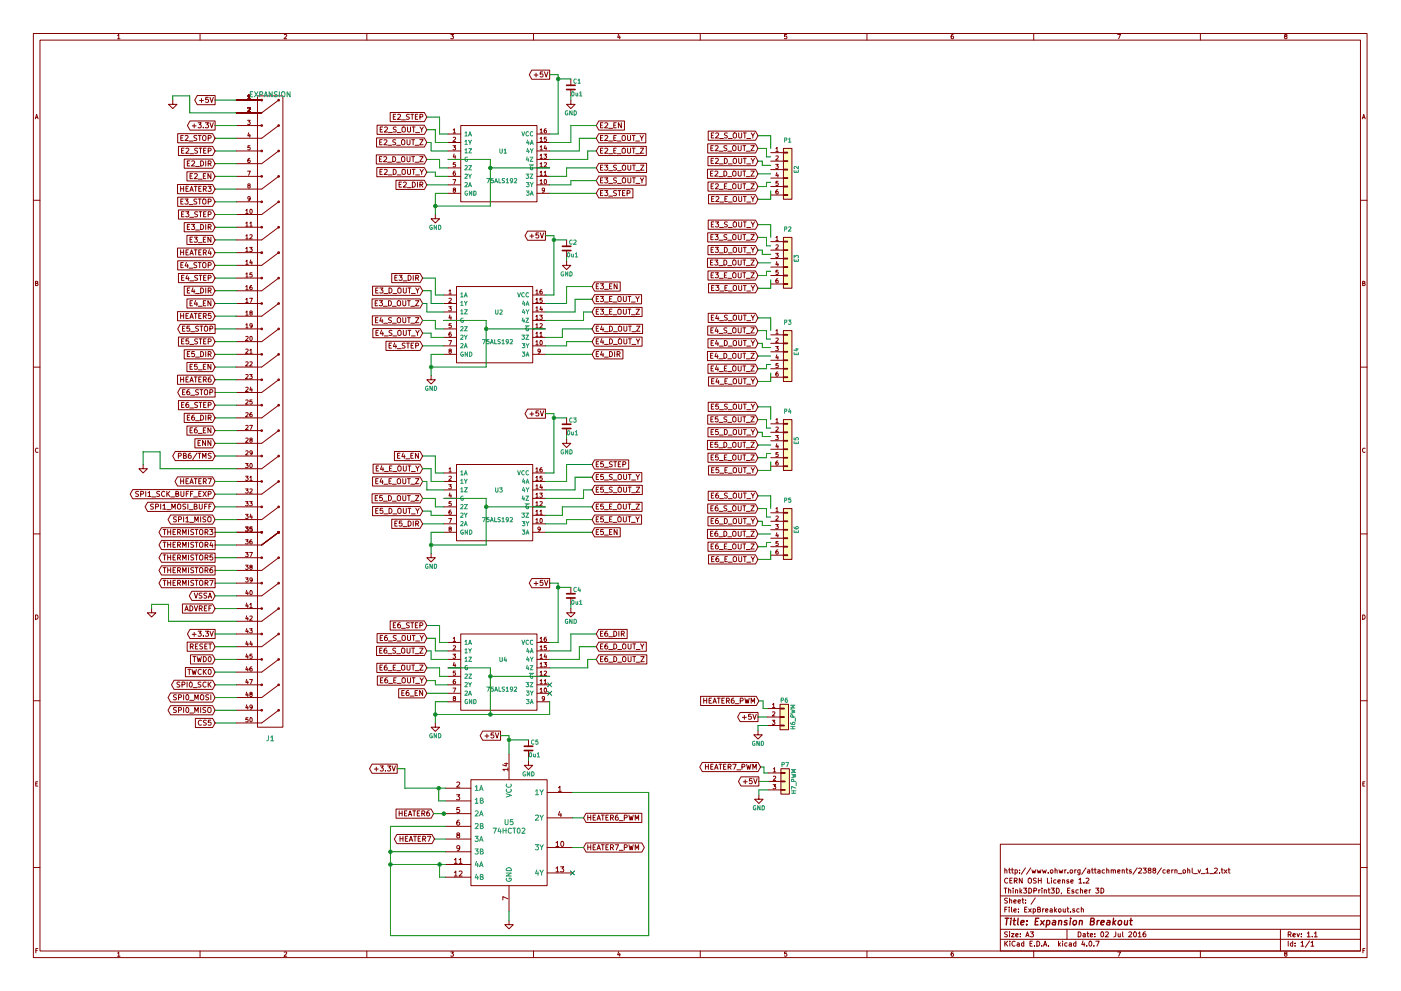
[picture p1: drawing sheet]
EESchema Schematic File Version 2
LIBS:power
LIBS:transistors
LIBS:conn
LIBS:linear
LIBS:regul
LIBS:cmos4000
LIBS:adc-dac
LIBS:memory
LIBS:xilinx
LIBS:microcontrollers
LIBS:dsp
LIBS:microchip
LIBS:analog_switches
LIBS:motorola
LIBS:texas
LIBS:intel
LIBS:audio
LIBS:interface
LIBS:digital-audio
LIBS:philips
LIBS:display
LIBS:cypress
LIBS:siliconi
LIBS:opto
LIBS:atmel
LIBS:contrib
LIBS:valves
LIBS:ExpBreakout
LIBS:ExpBreakout-cache
EELAYER 25 0
EELAYER END
$Descr A3 16535 11693
encoding utf-8
Sheet 1 1
Title "Expansion Breakout"
Date "02 Jul 2016"
Rev "1.1"
Comp "Think3DPrint3D, Escher 3D"
Comment1 "CERN OSH License 1.2"
Comment2 "http://www.ohwr.org/attachments/2388/cern_ohl_v_1_2.txt"
Comment3 ""
Comment4 ""
$EndDescr
Text GLabel 2540 7030 0    60   BiDi ~ 0
VSSA
$Comp
L CONN2X25 J1
U 1 1
P 3190 4780
F 0 "J1" H 3190 850 60  0000 C CNN
F 1 "EXPANSION" H 3190 8450 60  0000 C CNN
F 2 "complib:PIN_ARRAY_25X2" H 3190 4780 60  0001 C CNN
F 3 "" H 3190 4780 60  0001 C CNN
	1    3190 4780
	1    0    0    -1  
$EndComp
Text GLabel 2540 5980 0    60   BiDi ~ 0
SPI1_MOSI_BUFF
Text GLabel 2540 6130 0    60   BiDi ~ 0
SPI1_MISO
Text GLabel 2540 1180 0    60   Output ~ 0
+5V
Text GLabel 2540 8380 0    60   BiDi ~ 0
SPI0_MISO
Text GLabel 2540 8230 0    60   BiDi ~ 0
SPI0_MOSI
Text GLabel 2540 7630 0    60   Input ~ 0
RESET
Text GLabel 2540 7930 0    60   Input ~ 0
TWCK0
Text GLabel 2540 7780 0    60   Input ~ 0
TWD0
Text GLabel 2540 1480 0    60   Output ~ 0
+3.3V
Wire Wire Line
	2540 2080 2790 2080
Wire Wire Line
	2790 1780 2540 1780
Wire Wire Line
	2540 1480 2790 1480
Wire Wire Line
	2540 6130 2790 6130
Wire Wire Line
	2540 8380 2790 8380
Wire Wire Line
	2540 6580 2790 6580
Wire Wire Line
	2540 6280 2790 6280
Wire Wire Line
	2540 5830 2790 5830
Wire Wire Line
	2540 5230 2790 5230
Wire Wire Line
	2540 4930 2790 4930
Wire Wire Line
	2540 4630 2790 4630
Wire Wire Line
	2540 4330 2790 4330
Wire Wire Line
	2540 4030 2790 4030
Wire Wire Line
	2540 3130 2790 3130
Wire Wire Line
	2540 2680 2790 2680
Wire Wire Line
	2540 1180 2790 1180
Wire Wire Line
	2540 2830 2790 2830
Wire Wire Line
	2540 3880 2790 3880
Wire Wire Line
	2540 4180 2790 4180
Wire Wire Line
	2540 4480 2790 4480
Wire Wire Line
	2540 5080 2790 5080
Wire Wire Line
	2540 5380 2790 5380
Wire Wire Line
	2540 6430 2790 6430
Wire Wire Line
	2540 6730 2790 6730
Wire Wire Line
	2540 8530 2790 8530
Wire Wire Line
	2540 2980 2790 2980
Wire Wire Line
	2540 1630 2790 1630
Wire Wire Line
	2540 1930 2790 1930
Wire Wire Line
	2540 2230 2790 2230
Wire Wire Line
	2540 2530 2790 2530
Wire Wire Line
	2540 8230 2790 8230
Wire Wire Line
	2540 7930 2790 7930
Wire Wire Line
	1990 7330 2790 7330
Wire Wire Line
	2540 7180 2790 7180
Wire Wire Line
	2540 6880 2790 6880
Wire Wire Line
	2540 5980 2790 5980
Wire Wire Line
	2540 7780 2790 7780
Wire Wire Line
	2540 8080 2790 8080
Wire Wire Line
	2540 7630 2790 7630
Wire Wire Line
	2790 2380 2540 2380
Wire Wire Line
	2540 3730 2790 3730
Wire Wire Line
	2790 3580 2540 3580
Wire Wire Line
	2790 3280 2540 3280
Wire Wire Line
	2540 3430 2790 3430
Wire Wire Line
	2790 4780 2540 4780
Wire Wire Line
	2540 7030 2790 7030
Wire Wire Line
	2040 1130 2240 1130
Wire Wire Line
	2240 1130 2240 1330
Wire Wire Line
	2240 1330 2790 1330
Text GLabel 2540 3880 0    60   Output ~ 0
E5_STOP
Text GLabel 2540 4030 0    60   Input ~ 0
E5_STEP
Text GLabel 2540 4180 0    60   Input ~ 0
E5_DIR
Text GLabel 2540 4330 0    60   Input ~ 0
E5_EN
Text GLabel 2540 4480 0    60   Input ~ 0
HEATER6
Text GLabel 2540 1780 0    60   Input ~ 0
E2_STEP
Text GLabel 2540 1930 0    60   Input ~ 0
E2_DIR
Text GLabel 2540 2230 0    60   Input ~ 0
HEATER3
Text GLabel 2540 2980 0    60   Input ~ 0
HEATER4
Text GLabel 2540 3730 0    60   Input ~ 0
HEATER5
Text GLabel 2540 2080 0    60   Input ~ 0
E2_EN
Text GLabel 2540 5830 0    60   BiDi ~ 0
SPI1_SCK_BUFF_EXP
Text GLabel 2540 6730 0    60   Output ~ 0
THERMISTOR6
Text GLabel 2540 6280 0    60   Output ~ 0
THERMISTOR3
Text GLabel 2540 6430 0    60   Output ~ 0
THERMISTOR4
Text GLabel 2540 6580 0    60   Output ~ 0
THERMISTOR5
Text GLabel 2540 2530 0    60   Input ~ 0
E3_STEP
Text GLabel 2540 3280 0    60   Input ~ 0
E4_STEP
Text GLabel 2540 2680 0    60   Input ~ 0
E3_DIR
Text GLabel 2540 3430 0    60   Input ~ 0
E4_DIR
Text GLabel 2540 2830 0    60   Input ~ 0
E3_EN
Text GLabel 2540 3580 0    60   Input ~ 0
E4_EN
Text GLabel 2540 1630 0    60   Input ~ 0
E2_STOP
Text GLabel 2540 2380 0    60   Input ~ 0
E3_STOP
Text GLabel 2540 3130 0    60   Input ~ 0
E4_STOP
Text GLabel 2540 5680 0    60   BiDi ~ 0
HEATER7
Text GLabel 2540 8080 0    60   BiDi ~ 0
SPI0_SCK
$Comp
L GND #PWR01
U 1 1
P 2040 1180
F 0 "#PWR01" H 2040 1180 30  0001 C CNN
F 1 "GND" H 2040 1110 30  0001 C CNN
F 2 "" H 2040 1180 60  0001 C CNN
F 3 "" H 2040 1180 60  0001 C CNN
	1    2040 1180
	1    0    0    -1  
$EndComp
Wire Wire Line
	2040 1130 2040 1180
Text GLabel 2540 8530 0    60   Input ~ 0
CS5
Text GLabel 2540 4630 0    60   Output ~ 0
E6_STOP
Text GLabel 2540 4780 0    60   Input ~ 0
E6_STEP
Text GLabel 2540 4930 0    60   Input ~ 0
E6_DIR
Text GLabel 2540 5080 0    60   Input ~ 0
E6_EN
Text GLabel 2540 5230 0    60   Input ~ 0
ENN
Text GLabel 2540 7480 0    60   Output ~ 0
+3.3V
Wire Wire Line
	1790 7130 1990 7130
Wire Wire Line
	1990 7130 1990 7330
$Comp
L GND #PWR02
U 1 1
P 1790 7180
F 0 "#PWR02" H 1790 7180 30  0001 C CNN
F 1 "GND" H 1790 7110 30  0001 C CNN
F 2 "" H 1790 7180 60  0001 C CNN
F 3 "" H 1790 7180 60  0001 C CNN
	1    1790 7180
	1    0    0    -1  
$EndComp
Wire Wire Line
	1790 7130 1790 7180
$Comp
L GND #PWR03
U 1 1
P 1690 5480
F 0 "#PWR03" H 1690 5480 30  0001 C CNN
F 1 "GND" H 1690 5410 30  0001 C CNN
F 2 "" H 1690 5480 60  0001 C CNN
F 3 "" H 1690 5480 60  0001 C CNN
	1    1690 5480
	1    0    0    -1  
$EndComp
Wire Wire Line
	1690 5480 1690 5330
Wire Wire Line
	1690 5330 1890 5330
Wire Wire Line
	1890 5330 1890 5530
Text GLabel 2540 7180 0    60   Input ~ 0
ADVREF
Text GLabel 2540 6880 0    60   Output ~ 0
THERMISTOR7
Wire Wire Line
	1890 5530 2790 5530
Wire Wire Line
	2540 5680 2790 5680
Wire Wire Line
	2790 7480 2540 7480
Text GLabel 2540 5380 0    60   BiDi ~ 0
PB6/TMS
Text GLabel 7040 1480 2    60   Input ~ 0
E2_EN
Text GLabel 7040 1630 2    60   Input ~ 0
E2_E_OUT_Y
$Comp
L am26c31 U1
U 1 1
P 5890 1930
F 0 "U1" H 5890 2080 50  0000 L CNN
F 1 "75ALS192" H 5740 1730 50  0000 L CNN
F 2 "complib:SOIC-16_3.9x9.9mm_Pitch1.27mm" H 5890 1930 50  0001 C CIN
F 3 "http://www.ti.com/lit/ds/symlink/am26c31.pdf" H 6740 1230 50  0001 C CNN
	1    5890 1930
	1    0    0    -1  
$EndComp
Text GLabel 6490 880  0    60   Output ~ 0
+5V
$Comp
L C_SMALL C1
U 1 1
P 6740 1030
F 0 "C1" H 6765 1105 50  0000 L CNN
F 1 "0u1" H 6740 955 50  0000 L CNN
F 2 "complib:C_0603" H 6740 1030 60  0001 C CNN
F 3 "K104K10X7RF5UH5" H 6740 1030 60  0001 C CNN
	1    6740 1030
	1    0    0    -1  
$EndComp
Wire Wire Line
	6590 880  6590 1580
Wire Wire Line
	6590 880  6490 880 
Wire Wire Line
	6590 930  6740 930 
Connection ~ 6590 930 
Wire Wire Line
	6740 1130 6740 1180
$Comp
L GND #PWR04
U 1 1
P 6740 1180
F 0 "#PWR04" H 6740 930 50  0001 C CNN
F 1 "GND" H 6740 1030 50  0000 C CNN
F 2 "" H 6740 1180 50  0000 C CNN
F 3 "" H 6740 1180 50  0000 C CNN
	1    6740 1180
	1    0    0    -1  
$EndComp
Wire Wire Line
	6590 1580 6490 1580
$Comp
L GND #PWR05
U 1 1
P 5140 2530
F 0 "#PWR05" H 5140 2280 50  0001 C CNN
F 1 "GND" H 5140 2380 50  0000 C CNN
F 2 "" H 5140 2530 50  0000 C CNN
F 3 "" H 5140 2530 50  0000 C CNN
	1    5140 2530
	1    0    0    -1  
$EndComp
Wire Wire Line
	5140 2280 5290 2280
Wire Wire Line
	5140 2280 5140 2530
Wire Wire Line
	5290 1880 5790 1880
Wire Wire Line
	5790 1880 5790 2430
Wire Wire Line
	5790 2430 5140 2430
Connection ~ 5140 2430
Wire Wire Line
	6490 1980 5790 1980
Connection ~ 5790 1980
Text GLabel 5040 1380 0    60   Input ~ 0
E2_STEP
Text GLabel 5040 1530 0    60   Input ~ 0
E2_S_OUT_Y
Text GLabel 5040 1680 0    60   Input ~ 0
E2_S_OUT_Z
Text GLabel 5040 2180 0    60   Input ~ 0
E2_DIR
Text GLabel 5040 2030 0    60   Input ~ 0
E2_D_OUT_Y
Text GLabel 5040 1880 0    60   Input ~ 0
E2_D_OUT_Z
Text GLabel 7040 1780 2    60   Input ~ 0
E2_E_OUT_Z
Text GLabel 7040 2280 2    60   Input ~ 0
E3_STEP
Text GLabel 7040 2130 2    60   Input ~ 0
E3_S_OUT_Y
Text GLabel 7040 1980 2    60   Input ~ 0
E3_S_OUT_Z
Wire Wire Line
	5040 1380 5190 1380
Wire Wire Line
	5190 1380 5190 1580
Wire Wire Line
	5190 1580 5290 1580
Wire Wire Line
	5040 1530 5140 1530
Wire Wire Line
	5140 1530 5140 1680
Wire Wire Line
	5140 1680 5290 1680
Wire Wire Line
	5040 1680 5090 1680
Wire Wire Line
	5090 1680 5090 1780
Wire Wire Line
	5090 1780 5290 1780
Wire Wire Line
	5040 2180 5290 2180
Wire Wire Line
	5290 2080 5140 2080
Wire Wire Line
	5140 2080 5140 2030
Wire Wire Line
	5140 2030 5040 2030
Wire Wire Line
	5290 1980 5190 1980
Wire Wire Line
	5190 1980 5190 1880
Wire Wire Line
	5190 1880 5040 1880
Wire Wire Line
	7040 2280 6490 2280
Wire Wire Line
	7040 2130 6740 2130
Wire Wire Line
	6740 2130 6740 2180
Wire Wire Line
	6740 2180 6490 2180
Wire Wire Line
	7040 1980 6690 1980
Wire Wire Line
	6690 1980 6690 2080
Wire Wire Line
	6690 2080 6490 2080
Wire Wire Line
	7040 1780 6940 1780
Wire Wire Line
	6940 1780 6940 1880
Wire Wire Line
	6940 1880 6490 1880
Wire Wire Line
	6840 1780 6490 1780
Wire Wire Line
	6840 1630 6840 1780
Wire Wire Line
	6840 1630 7040 1630
Wire Wire Line
	7040 1480 6740 1480
Wire Wire Line
	6740 1480 6740 1680
Wire Wire Line
	6740 1680 6490 1680
Text GLabel 4990 4080 0    60   Input ~ 0
E4_STEP
Text GLabel 4990 3930 0    60   Input ~ 0
E4_S_OUT_Y
$Comp
L am26c31 U2
U 1 1
P 5840 3830
F 0 "U2" H 5840 3980 50  0000 L CNN
F 1 "75ALS192" H 5690 3630 50  0000 L CNN
F 2 "complib:SOIC-16_3.9x9.9mm_Pitch1.27mm" H 5840 3830 50  0001 C CIN
F 3 "http://www.ti.com/lit/ds/symlink/am26c31.pdf" H 6690 3130 50  0001 C CNN
	1    5840 3830
	1    0    0    -1  
$EndComp
Text GLabel 6440 2780 0    60   Output ~ 0
+5V
$Comp
L C_SMALL C2
U 1 1
P 6690 2930
F 0 "C2" H 6715 3005 50  0000 L CNN
F 1 "0u1" H 6690 2855 50  0000 L CNN
F 2 "complib:C_0603" H 6690 2930 60  0001 C CNN
F 3 "K104K10X7RF5UH5" H 6690 2930 60  0001 C CNN
	1    6690 2930
	1    0    0    -1  
$EndComp
Wire Wire Line
	6540 2780 6540 3480
Wire Wire Line
	6540 2780 6440 2780
Wire Wire Line
	6540 2830 6690 2830
Connection ~ 6540 2830
Wire Wire Line
	6690 3030 6690 3080
$Comp
L GND #PWR06
U 1 1
P 6690 3080
F 0 "#PWR06" H 6690 2830 50  0001 C CNN
F 1 "GND" H 6690 2930 50  0000 C CNN
F 2 "" H 6690 3080 50  0000 C CNN
F 3 "" H 6690 3080 50  0000 C CNN
	1    6690 3080
	1    0    0    -1  
$EndComp
Wire Wire Line
	6540 3480 6440 3480
$Comp
L GND #PWR07
U 1 1
P 5090 4430
F 0 "#PWR07" H 5090 4180 50  0001 C CNN
F 1 "GND" H 5090 4280 50  0000 C CNN
F 2 "" H 5090 4430 50  0000 C CNN
F 3 "" H 5090 4430 50  0000 C CNN
	1    5090 4430
	1    0    0    -1  
$EndComp
Wire Wire Line
	5090 4180 5240 4180
Wire Wire Line
	5090 4180 5090 4430
Wire Wire Line
	5240 3780 5740 3780
Wire Wire Line
	5740 3780 5740 4330
Wire Wire Line
	5740 4330 5090 4330
Connection ~ 5090 4330
Wire Wire Line
	6440 3880 5740 3880
Connection ~ 5740 3880
Text GLabel 4990 3280 0    60   Input ~ 0
E3_DIR
Text GLabel 4990 3430 0    60   Input ~ 0
E3_D_OUT_Y
Text GLabel 4990 3580 0    60   Input ~ 0
E3_D_OUT_Z
Text GLabel 6990 3380 2    60   Input ~ 0
E3_EN
Text GLabel 6990 3530 2    60   Input ~ 0
E3_E_OUT_Y
Text GLabel 6990 3680 2    60   Input ~ 0
E3_E_OUT_Z
Text GLabel 4990 3780 0    60   Input ~ 0
E4_S_OUT_Z
Text GLabel 6990 4180 2    60   Input ~ 0
E4_DIR
Text GLabel 6990 4030 2    60   Input ~ 0
E4_D_OUT_Y
Text GLabel 6990 3880 2    60   Input ~ 0
E4_D_OUT_Z
Wire Wire Line
	4990 3280 5140 3280
Wire Wire Line
	5140 3280 5140 3480
Wire Wire Line
	5140 3480 5240 3480
Wire Wire Line
	4990 3430 5090 3430
Wire Wire Line
	5090 3430 5090 3580
Wire Wire Line
	5090 3580 5240 3580
Wire Wire Line
	4990 3580 5040 3580
Wire Wire Line
	5040 3580 5040 3680
Wire Wire Line
	5040 3680 5240 3680
Wire Wire Line
	4990 4080 5240 4080
Wire Wire Line
	5240 3980 5090 3980
Wire Wire Line
	5090 3980 5090 3930
Wire Wire Line
	5090 3930 4990 3930
Wire Wire Line
	5240 3880 5140 3880
Wire Wire Line
	5140 3880 5140 3780
Wire Wire Line
	5140 3780 4990 3780
Wire Wire Line
	6990 4180 6440 4180
Wire Wire Line
	6990 4030 6690 4030
Wire Wire Line
	6690 4030 6690 4080
Wire Wire Line
	6690 4080 6440 4080
Wire Wire Line
	6990 3880 6640 3880
Wire Wire Line
	6640 3880 6640 3980
Wire Wire Line
	6640 3980 6440 3980
Wire Wire Line
	6990 3680 6890 3680
Wire Wire Line
	6890 3680 6890 3780
Wire Wire Line
	6890 3780 6440 3780
Wire Wire Line
	6790 3680 6440 3680
Wire Wire Line
	6790 3530 6790 3680
Wire Wire Line
	6790 3530 6990 3530
Wire Wire Line
	6990 3380 6690 3380
Wire Wire Line
	6690 3380 6690 3580
Wire Wire Line
	6690 3580 6440 3580
Text GLabel 4990 6180 0    60   Input ~ 0
E5_DIR
Text GLabel 4990 6030 0    60   Input ~ 0
E5_D_OUT_Y
$Comp
L am26c31 U3
U 1 1
P 5840 5930
F 0 "U3" H 5840 6080 50  0000 L CNN
F 1 "75ALS192" H 5690 5730 50  0000 L CNN
F 2 "complib:SOIC-16_3.9x9.9mm_Pitch1.27mm" H 5840 5930 50  0001 C CIN
F 3 "http://www.ti.com/lit/ds/symlink/am26c31.pdf" H 6690 5230 50  0001 C CNN
	1    5840 5930
	1    0    0    -1  
$EndComp
Text GLabel 6440 4880 0    60   Output ~ 0
+5V
$Comp
L C_SMALL C3
U 1 1
P 6690 5030
F 0 "C3" H 6715 5105 50  0000 L CNN
F 1 "0u1" H 6690 4955 50  0000 L CNN
F 2 "complib:C_0603" H 6690 5030 60  0001 C CNN
F 3 "K104K10X7RF5UH5" H 6690 5030 60  0001 C CNN
	1    6690 5030
	1    0    0    -1  
$EndComp
Wire Wire Line
	6540 4880 6540 5580
Wire Wire Line
	6540 4880 6440 4880
Wire Wire Line
	6540 4930 6690 4930
Connection ~ 6540 4930
Wire Wire Line
	6690 5130 6690 5180
$Comp
L GND #PWR08
U 1 1
P 6690 5180
F 0 "#PWR08" H 6690 4930 50  0001 C CNN
F 1 "GND" H 6690 5030 50  0000 C CNN
F 2 "" H 6690 5180 50  0000 C CNN
F 3 "" H 6690 5180 50  0000 C CNN
	1    6690 5180
	1    0    0    -1  
$EndComp
Wire Wire Line
	6540 5580 6440 5580
$Comp
L GND #PWR09
U 1 1
P 5090 6530
F 0 "#PWR09" H 5090 6280 50  0001 C CNN
F 1 "GND" H 5090 6380 50  0000 C CNN
F 2 "" H 5090 6530 50  0000 C CNN
F 3 "" H 5090 6530 50  0000 C CNN
	1    5090 6530
	1    0    0    -1  
$EndComp
Wire Wire Line
	5090 6280 5240 6280
Wire Wire Line
	5090 6280 5090 6530
Wire Wire Line
	5240 5880 5740 5880
Wire Wire Line
	5740 5880 5740 6430
Wire Wire Line
	5740 6430 5090 6430
Connection ~ 5090 6430
Wire Wire Line
	6440 5980 5740 5980
Connection ~ 5740 5980
Text GLabel 4990 5380 0    60   Input ~ 0
E4_EN
Text GLabel 4990 5530 0    60   Input ~ 0
E4_E_OUT_Y
Text GLabel 4990 5680 0    60   Input ~ 0
E4_E_OUT_Z
Text GLabel 6990 5480 2    60   Input ~ 0
E5_STEP
Text GLabel 6990 5630 2    60   Input ~ 0
E5_S_OUT_Y
Text GLabel 6990 5780 2    60   Input ~ 0
E5_S_OUT_Z
Text GLabel 4990 5880 0    60   Input ~ 0
E5_D_OUT_Z
Text GLabel 6990 6280 2    60   Input ~ 0
E5_EN
Text GLabel 6990 6130 2    60   Input ~ 0
E5_E_OUT_Y
Text GLabel 6990 5980 2    60   Input ~ 0
E5_E_OUT_Z
Wire Wire Line
	4990 5380 5140 5380
Wire Wire Line
	5140 5380 5140 5580
Wire Wire Line
	5140 5580 5240 5580
Wire Wire Line
	4990 5530 5090 5530
Wire Wire Line
	5090 5530 5090 5680
Wire Wire Line
	5090 5680 5240 5680
Wire Wire Line
	4990 5680 5040 5680
Wire Wire Line
	5040 5680 5040 5780
Wire Wire Line
	5040 5780 5240 5780
Wire Wire Line
	4990 6180 5240 6180
Wire Wire Line
	5240 6080 5090 6080
Wire Wire Line
	5090 6080 5090 6030
Wire Wire Line
	5090 6030 4990 6030
Wire Wire Line
	5240 5980 5140 5980
Wire Wire Line
	5140 5980 5140 5880
Wire Wire Line
	5140 5880 4990 5880
Wire Wire Line
	6990 6280 6440 6280
Wire Wire Line
	6990 6130 6690 6130
Wire Wire Line
	6690 6130 6690 6180
Wire Wire Line
	6690 6180 6440 6180
Wire Wire Line
	6990 5980 6640 5980
Wire Wire Line
	6640 5980 6640 6080
Wire Wire Line
	6640 6080 6440 6080
Wire Wire Line
	6990 5780 6890 5780
Wire Wire Line
	6890 5780 6890 5880
Wire Wire Line
	6890 5880 6440 5880
Wire Wire Line
	6790 5780 6440 5780
Wire Wire Line
	6790 5630 6790 5780
Wire Wire Line
	6790 5630 6990 5630
Wire Wire Line
	6990 5480 6690 5480
Wire Wire Line
	6690 5480 6690 5680
Wire Wire Line
	6690 5680 6440 5680
Text GLabel 5040 8180 0    60   Input ~ 0
E6_EN
Text GLabel 5040 8030 0    60   Input ~ 0
E6_E_OUT_Y
$Comp
L am26c31 U4
U 1 1
P 5890 7930
F 0 "U4" H 5890 8080 50  0000 L CNN
F 1 "75ALS192" H 5740 7730 50  0000 L CNN
F 2 "complib:SOIC-16_3.9x9.9mm_Pitch1.27mm" H 5890 7930 50  0001 C CIN
F 3 "http://www.ti.com/lit/ds/symlink/am26c31.pdf" H 6740 7230 50  0001 C CNN
	1    5890 7930
	1    0    0    -1  
$EndComp
Text GLabel 6490 6880 0    60   Output ~ 0
+5V
$Comp
L C_SMALL C4
U 1 1
P 6740 7030
F 0 "C4" H 6765 7105 50  0000 L CNN
F 1 "0u1" H 6740 6955 50  0000 L CNN
F 2 "complib:C_0603" H 6740 7030 60  0001 C CNN
F 3 "K104K10X7RF5UH5" H 6740 7030 60  0001 C CNN
	1    6740 7030
	1    0    0    -1  
$EndComp
Wire Wire Line
	6590 6880 6590 7580
Wire Wire Line
	6590 6880 6490 6880
Wire Wire Line
	6590 6930 6740 6930
Connection ~ 6590 6930
Wire Wire Line
	6740 7130 6740 7180
$Comp
L GND #PWR010
U 1 1
P 6740 7180
F 0 "#PWR010" H 6740 6930 50  0001 C CNN
F 1 "GND" H 6740 7030 50  0000 C CNN
F 2 "" H 6740 7180 50  0000 C CNN
F 3 "" H 6740 7180 50  0000 C CNN
	1    6740 7180
	1    0    0    -1  
$EndComp
Wire Wire Line
	6590 7580 6490 7580
$Comp
L GND #PWR011
U 1 1
P 5140 8530
F 0 "#PWR011" H 5140 8280 50  0001 C CNN
F 1 "GND" H 5140 8380 50  0000 C CNN
F 2 "" H 5140 8530 50  0000 C CNN
F 3 "" H 5140 8530 50  0000 C CNN
	1    5140 8530
	1    0    0    -1  
$EndComp
Wire Wire Line
	5140 8280 5290 8280
Wire Wire Line
	5140 8280 5140 8530
Wire Wire Line
	5290 7880 5790 7880
Wire Wire Line
	5790 7880 5790 8430
Wire Wire Line
	5140 8430 6490 8430
Connection ~ 5140 8430
Wire Wire Line
	6490 7980 5790 7980
Connection ~ 5790 7980
Text GLabel 5040 7380 0    60   Input ~ 0
E6_STEP
Text GLabel 5040 7530 0    60   Input ~ 0
E6_S_OUT_Y
Text GLabel 5040 7680 0    60   Input ~ 0
E6_S_OUT_Z
Text GLabel 7040 7480 2    60   Input ~ 0
E6_DIR
Text GLabel 7040 7630 2    60   Input ~ 0
E6_D_OUT_Y
Text GLabel 7040 7780 2    60   Input ~ 0
E6_D_OUT_Z
Text GLabel 5040 7880 0    60   Input ~ 0
E6_E_OUT_Z
Wire Wire Line
	5040 7380 5190 7380
Wire Wire Line
	5190 7380 5190 7580
Wire Wire Line
	5190 7580 5290 7580
Wire Wire Line
	5040 7530 5140 7530
Wire Wire Line
	5140 7530 5140 7680
Wire Wire Line
	5140 7680 5290 7680
Wire Wire Line
	5040 7680 5090 7680
Wire Wire Line
	5090 7680 5090 7780
Wire Wire Line
	5090 7780 5290 7780
Wire Wire Line
	5040 8180 5290 8180
Wire Wire Line
	5290 8080 5140 8080
Wire Wire Line
	5140 8080 5140 8030
Wire Wire Line
	5140 8030 5040 8030
Wire Wire Line
	5290 7980 5190 7980
Wire Wire Line
	5190 7980 5190 7880
Wire Wire Line
	5190 7880 5040 7880
Wire Wire Line
	7040 7780 6940 7780
Wire Wire Line
	6940 7780 6940 7880
Wire Wire Line
	6940 7880 6490 7880
Wire Wire Line
	6840 7780 6490 7780
Wire Wire Line
	6840 7630 6840 7780
Wire Wire Line
	6840 7630 7040 7630
Wire Wire Line
	7040 7480 6740 7480
Wire Wire Line
	6740 7480 6740 7680
Wire Wire Line
	6740 7680 6490 7680
Wire Wire Line
	6490 8430 6490 8280
Connection ~ 5790 8430
NoConn ~ 6490 8180
NoConn ~ 6490 8080
$Comp
L Conn_01x06 P1
U 1 1
P 9300 2000
F 0 "P1" H 9300 2350 50  0000 C CNN
F 1 "E2" V 9400 2000 50  0000 C CNN
F 2 "complib:PIN_ARRAY_6x1" H 9300 2000 50  0001 C CNN
F 3 "" H 9300 2000 50  0000 C CNN
	1    9300 2000
	1    0    0    -1  
$EndComp
Text GLabel 8950 1600 0    60   Input ~ 0
E2_S_OUT_Y
Text GLabel 8950 1900 0    60   Input ~ 0
E2_D_OUT_Y
Text GLabel 8950 2350 0    60   Input ~ 0
E2_E_OUT_Y
Text GLabel 8950 1750 0    60   Input ~ 0
E2_S_OUT_Z
Text GLabel 8950 2050 0    60   Input ~ 0
E2_D_OUT_Z
Text GLabel 8950 2200 0    60   Input ~ 0
E2_E_OUT_Z
Wire Wire Line
	8950 1600 9100 1600
Wire Wire Line
	9100 1600 9100 1750
Wire Wire Line
	8950 2350 9100 2350
Wire Wire Line
	9100 2350 9100 2250
Wire Wire Line
	8950 1750 9050 1750
Wire Wire Line
	9050 1750 9050 1850
Wire Wire Line
	9050 1850 9100 1850
Wire Wire Line
	8950 2200 9050 2200
Wire Wire Line
	9050 2200 9050 2150
Wire Wire Line
	9050 2150 9100 2150
Wire Wire Line
	8950 2050 9100 2050
Wire Wire Line
	8950 1900 9000 1900
Wire Wire Line
	9000 1900 9000 1950
Wire Wire Line
	9000 1950 9100 1950
$Comp
L Conn_01x06 P2
U 1 1
P 9300 3050
F 0 "P2" H 9300 3400 50  0000 C CNN
F 1 "E3" V 9400 3050 50  0000 C CNN
F 2 "complib:PIN_ARRAY_6x1" H 9300 3050 50  0001 C CNN
F 3 "" H 9300 3050 50  0000 C CNN
	1    9300 3050
	1    0    0    -1  
$EndComp
Text GLabel 8950 2650 0    60   Input ~ 0
E3_S_OUT_Y
Text GLabel 8950 2950 0    60   Input ~ 0
E3_D_OUT_Y
Text GLabel 8950 3400 0    60   Input ~ 0
E3_E_OUT_Y
Text GLabel 8950 2800 0    60   Input ~ 0
E3_S_OUT_Z
Text GLabel 8950 3100 0    60   Input ~ 0
E3_D_OUT_Z
Text GLabel 8950 3250 0    60   Input ~ 0
E3_E_OUT_Z
Wire Wire Line
	8950 2650 9100 2650
Wire Wire Line
	9100 2650 9100 2800
Wire Wire Line
	8950 3400 9100 3400
Wire Wire Line
	9100 3400 9100 3300
Wire Wire Line
	8950 2800 9050 2800
Wire Wire Line
	9050 2800 9050 2900
Wire Wire Line
	9050 2900 9100 2900
Wire Wire Line
	8950 3250 9050 3250
Wire Wire Line
	9050 3250 9050 3200
Wire Wire Line
	9050 3200 9100 3200
Wire Wire Line
	8950 3100 9100 3100
Wire Wire Line
	8950 2950 9000 2950
Wire Wire Line
	9000 2950 9000 3000
Wire Wire Line
	9000 3000 9100 3000
$Comp
L Conn_01x06 P3
U 1 1
P 9300 4150
F 0 "P3" H 9300 4500 50  0000 C CNN
F 1 "E4" V 9400 4150 50  0000 C CNN
F 2 "complib:PIN_ARRAY_6x1" H 9300 4150 50  0001 C CNN
F 3 "" H 9300 4150 50  0000 C CNN
	1    9300 4150
	1    0    0    -1  
$EndComp
Text GLabel 8950 3750 0    60   Input ~ 0
E4_S_OUT_Y
Text GLabel 8950 4050 0    60   Input ~ 0
E4_D_OUT_Y
Text GLabel 8950 4500 0    60   Input ~ 0
E4_E_OUT_Y
Text GLabel 8950 3900 0    60   Input ~ 0
E4_S_OUT_Z
Text GLabel 8950 4200 0    60   Input ~ 0
E4_D_OUT_Z
Text GLabel 8950 4350 0    60   Input ~ 0
E4_E_OUT_Z
Wire Wire Line
	8950 3750 9100 3750
Wire Wire Line
	9100 3750 9100 3900
Wire Wire Line
	8950 4500 9100 4500
Wire Wire Line
	9100 4500 9100 4400
Wire Wire Line
	8950 3900 9050 3900
Wire Wire Line
	9050 3900 9050 4000
Wire Wire Line
	9050 4000 9100 4000
Wire Wire Line
	8950 4350 9050 4350
Wire Wire Line
	9050 4350 9050 4300
Wire Wire Line
	9050 4300 9100 4300
Wire Wire Line
	8950 4200 9100 4200
Wire Wire Line
	8950 4050 9000 4050
Wire Wire Line
	9000 4050 9000 4100
Wire Wire Line
	9000 4100 9100 4100
$Comp
L Conn_01x06 P4
U 1 1
P 9300 5200
F 0 "P4" H 9300 5550 50  0000 C CNN
F 1 "E5" V 9400 5200 50  0000 C CNN
F 2 "complib:PIN_ARRAY_6x1" H 9300 5200 50  0001 C CNN
F 3 "" H 9300 5200 50  0000 C CNN
	1    9300 5200
	1    0    0    -1  
$EndComp
Text GLabel 8950 4800 0    60   Input ~ 0
E5_S_OUT_Y
Text GLabel 8950 5100 0    60   Input ~ 0
E5_D_OUT_Y
Text GLabel 8950 5550 0    60   Input ~ 0
E5_E_OUT_Y
Text GLabel 8950 4950 0    60   Input ~ 0
E5_S_OUT_Z
Text GLabel 8950 5250 0    60   Input ~ 0
E5_D_OUT_Z
Text GLabel 8950 5400 0    60   Input ~ 0
E5_E_OUT_Z
Wire Wire Line
	8950 4800 9100 4800
Wire Wire Line
	9100 4800 9100 4950
Wire Wire Line
	8950 5550 9100 5550
Wire Wire Line
	9100 5550 9100 5450
Wire Wire Line
	8950 4950 9050 4950
Wire Wire Line
	9050 4950 9050 5050
Wire Wire Line
	9050 5050 9100 5050
Wire Wire Line
	8950 5400 9050 5400
Wire Wire Line
	9050 5400 9050 5350
Wire Wire Line
	9050 5350 9100 5350
Wire Wire Line
	8950 5250 9100 5250
Wire Wire Line
	8950 5100 9000 5100
Wire Wire Line
	9000 5100 9000 5150
Wire Wire Line
	9000 5150 9100 5150
$Comp
L Conn_01x06 P5
U 1 1
P 9300 6250
F 0 "P5" H 9300 6600 50  0000 C CNN
F 1 "E6" V 9400 6250 50  0000 C CNN
F 2 "complib:PIN_ARRAY_6x1" H 9300 6250 50  0001 C CNN
F 3 "" H 9300 6250 50  0000 C CNN
	1    9300 6250
	1    0    0    -1  
$EndComp
Text GLabel 8950 5850 0    60   Input ~ 0
E6_S_OUT_Y
Text GLabel 8950 6150 0    60   Input ~ 0
E6_D_OUT_Y
Text GLabel 8950 6600 0    60   Input ~ 0
E6_E_OUT_Y
Text GLabel 8950 6000 0    60   Input ~ 0
E6_S_OUT_Z
Text GLabel 8950 6300 0    60   Input ~ 0
E6_D_OUT_Z
Text GLabel 8950 6450 0    60   Input ~ 0
E6_E_OUT_Z
Wire Wire Line
	8950 5850 9100 5850
Wire Wire Line
	9100 5850 9100 6000
Wire Wire Line
	8950 6600 9100 6600
Wire Wire Line
	9100 6600 9100 6500
Wire Wire Line
	8950 6000 9050 6000
Wire Wire Line
	9050 6000 9050 6100
Wire Wire Line
	9050 6100 9100 6100
Wire Wire Line
	8950 6450 9050 6450
Wire Wire Line
	9050 6450 9050 6400
Wire Wire Line
	9050 6400 9100 6400
Wire Wire Line
	8950 6300 9100 6300
Wire Wire Line
	8950 6150 9000 6150
Wire Wire Line
	9000 6150 9000 6200
Wire Wire Line
	9000 6200 9100 6200
$Comp
L 74HCT02 U5
U 1 1
P 6010 9750
F 0 "U5" H 6010 9800 60  0000 C CNN
F 1 "74HCT02" H 6010 9700 60  0000 C CNN
F 2 "FE Footprints:TSSOP-14" H 6010 9800 60  0001 C CNN
F 3 "" H 6010 9800 60  0000 C CNN
	1    6010 9750
	1    0    0    -1  
$EndComp
$Comp
L Conn_01x03 P7
U 1 1
P 9270 9220
F 0 "P7" H 9270 9420 50  0000 C CNN
F 1 "H7_PWM" V 9370 9220 50  0000 C CNN
F 2 "complib:PIN_ARRAY_3X1" H 9270 9220 50  0001 C CNN
F 3 "" H 9270 9220 50  0000 C CNN
	1    9270 9220
	1    0    0    -1  
$EndComp
$Comp
L Conn_01x03 P6
U 1 1
P 9260 8460
F 0 "P6" H 9260 8660 50  0000 C CNN
F 1 "H6_PWM" V 9360 8460 50  0000 C CNN
F 2 "complib:PIN_ARRAY_3X1" H 9260 8460 50  0001 C CNN
F 3 "" H 9260 8460 50  0000 C CNN
	1    9260 8460
	1    0    0    -1  
$EndComp
Text GLabel 5130 9900 0    60   BiDi ~ 0
HEATER7
Text GLabel 5120 9600 0    60   Input ~ 0
HEATER6
Wire Wire Line
	5120 9600 5250 9600
Wire Wire Line
	5260 9600 5240 9600
Connection ~ 5240 9600
Wire Wire Line
	5130 9900 5260 9900
Wire Wire Line
	5260 9750 4610 9750
Wire Wire Line
	4610 9750 4610 11040
Wire Wire Line
	4610 10050 5260 10050
Wire Wire Line
	5260 9450 5180 9450
Wire Wire Line
	5180 9450 5180 9300
Wire Wire Line
	4780 9300 5260 9300
Wire Wire Line
	4780 9300 4780 9070
Connection ~ 5180 9300
Text GLabel 4690 9070 0    60   Output ~ 0
+3.3V
Wire Wire Line
	4780 9070 4690 9070
$Comp
L GND #PWR012
U 1 1
P 6010 10860
F 0 "#PWR012" H 6010 10860 30  0001 C CNN
F 1 "GND" H 6010 10790 30  0001 C CNN
F 2 "" H 6010 10860 60  0001 C CNN
F 3 "" H 6010 10860 60  0001 C CNN
	1    6010 10860
	1    0    0    -1  
$EndComp
Wire Wire Line
	6010 10860 6010 10750
Wire Wire Line
	6760 9350 7660 9350
Wire Wire Line
	7660 9350 7660 11040
Wire Wire Line
	7660 11040 4610 11040
Connection ~ 4610 10050
Text GLabel 5910 8680 0    60   Output ~ 0
+5V
$Comp
L C_SMALL C5
U 1 1
P 6240 8830
F 0 "C5" H 6265 8905 50  0000 L CNN
F 1 "0u1" H 6240 8755 50  0000 L CNN
F 2 "complib:C_0603" H 6240 8830 60  0001 C CNN
F 3 "K104K10X7RF5UH5" H 6240 8830 60  0001 C CNN
	1    6240 8830
	1    0    0    -1  
$EndComp
Wire Wire Line
	6010 8680 5910 8680
Wire Wire Line
	6010 8730 6240 8730
Wire Wire Line
	6240 8930 6240 8980
$Comp
L GND #PWR013
U 1 1
P 6240 8980
F 0 "#PWR013" H 6240 8730 50  0001 C CNN
F 1 "GND" H 6240 8830 50  0000 C CNN
F 2 "" H 6240 8980 50  0000 C CNN
F 3 "" H 6240 8980 50  0000 C CNN
	1    6240 8980
	1    0    0    -1  
$EndComp
Wire Wire Line
	6010 8680 6010 8900
Connection ~ 6010 8730
Text GLabel 6890 9650 2    60   Input ~ 0
HEATER6_PWM
Text GLabel 6890 10000 2    60   BiDi ~ 0
HEATER7_PWM
Wire Wire Line
	6890 9650 6760 9650
Wire Wire Line
	6890 10000 6760 10000
$Comp
L GND #PWR014
U 1 1
P 8950 8620
F 0 "#PWR014" H 8950 8370 50  0001 C CNN
F 1 "GND" H 8950 8470 50  0000 C CNN
F 2 "" H 8950 8620 50  0000 C CNN
F 3 "" H 8950 8620 50  0000 C CNN
	1    8950 8620
	1    0    0    -1  
$EndComp
Text GLabel 8950 8460 0    60   Output ~ 0
+5V
Text GLabel 8960 8270 0    60   Input ~ 0
HEATER6_PWM
$Comp
L GND #PWR015
U 1 1
P 8960 9380
F 0 "#PWR015" H 8960 9130 50  0001 C CNN
F 1 "GND" H 8960 9230 50  0000 C CNN
F 2 "" H 8960 9380 50  0000 C CNN
F 3 "" H 8960 9380 50  0000 C CNN
	1    8960 9380
	1    0    0    -1  
$EndComp
Text GLabel 8960 9220 0    60   Output ~ 0
+5V
Text GLabel 8980 9050 0    60   BiDi ~ 0
HEATER7_PWM
Wire Wire Line
	8960 8270 9010 8270
Wire Wire Line
	9010 8270 9010 8360
Wire Wire Line
	9010 8360 9060 8360
Wire Wire Line
	8950 8460 9060 8460
Wire Wire Line
	8950 8620 8950 8560
Wire Wire Line
	8950 8560 9060 8560
Wire Wire Line
	8980 9050 9020 9050
Wire Wire Line
	9020 9050 9020 9120
Wire Wire Line
	9020 9120 9070 9120
Wire Wire Line
	8960 9220 9070 9220
Wire Wire Line
	8960 9380 8960 9320
Wire Wire Line
	8960 9320 9070 9320
Wire Wire Line
	5260 10200 4610 10200
Connection ~ 4610 10200
Wire Wire Line
	5260 10350 5190 10350
Wire Wire Line
	5190 10350 5190 10200
Connection ~ 5190 10200
NoConn ~ 6760 10300
$EndSCHEMATC
